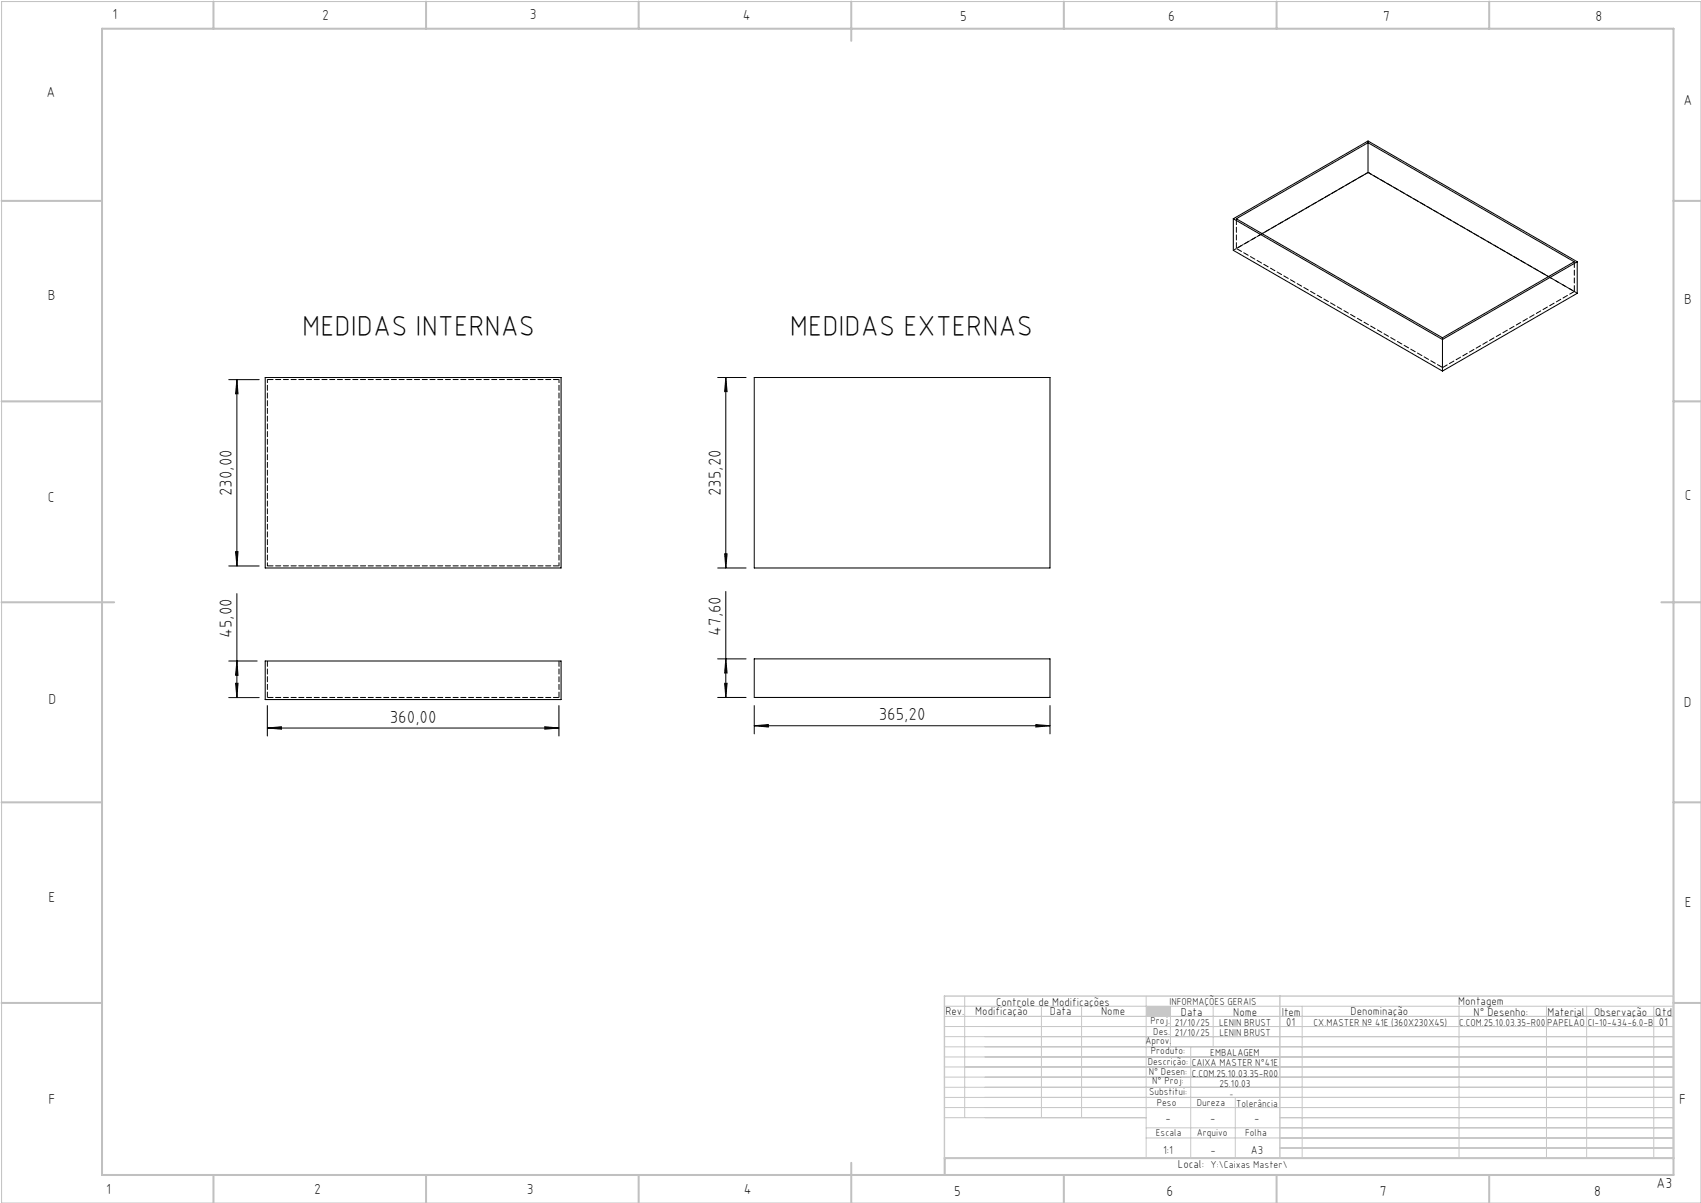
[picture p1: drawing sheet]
<svg xmlns="http://www.w3.org/2000/svg" width="420mm" height="297mm" viewBox="0 0 420 297" stroke-linecap="round" stroke-linejoin="round" font-family="sans-serif">
<path d="M.4 .4h419.6v296.6h-419.6z" fill="none" stroke="#c0c0c0" stroke-width=".25"/>
<g fill="none" stroke="#c0c0c0" stroke-width=".5">
<path d="M25.2 7.1h388v283h-388zM52.7 .4v6.7M105.2 .4v6.7M157.7 .4v6.7M210.2 .4v9.7M262.7 .4v6.7M315.2 .4v6.7M367.7 .4v6.7M.4 49.6h24.8M413.2 49.6h6.8M.4 99.1h24.8M413.2 99.1h6.8"/>
<path d="M.4 148.7h27.8M410.2 148.7h9.8M.4 198.1h24.8M413.2 198.1h6.8M.4 247.6h24.8M413.2 247.6h6.8M52.7 290.1v6.9M105.2 290.1v6.9M157.7 290.1v6.9M210.2 287.1v9.9M262.7 290.1v6.9M315.2 290.1v6.9"/>
<path d="M367.7 290.1v6.9M413.2 285.9h-179.9v4.2"/>
</g>
<g fill="none" stroke="#c3c8d2" stroke-width=".25">
<path d="M233.2 250.9h180M233.2 248.4h180M233.2 253.4h180M233.2 255.9h180M233.2 258.4h180M238.2 245.9v30M257.1 248.4v27.5M267.1 248.4v27.5M283 245.9v40M289 248.4v10M294 258.4v27.5M299.5 248.4v10"/>
<path d="M321.5 248.4v37.5M360.3 248.4v37.5M381.8 248.4v37.5M391.8 248.4v37.5M408.3 248.4v37.5M233.2 260.9h180M233.2 263.4h180M233.2 265.9h180M233.2 268.4h180M233.2 270.9h180M233.2 273.4h180M233.2 275.9h49.8"/>
<path d="M283 278.4h130.2M305 270.9v15M316 275.9h97.2M283 280.9h130.2M316 283.4h97.2"/>
</g>
<path d="M233.2 245.9h180v40h-180zM316 245.9v40" fill="none" stroke="#c3c8d2" stroke-width=".35"/>
<path d="M283 248.4h6v2.5h-6z" fill-rule="evenodd" fill="#c3c8d2"/>
<g fill="none" stroke="#000" stroke-width=".25">
<path d="M337.8 35.2v7.4M304.5 54v7.8l51.7 29.8M304.5 54l51.7 29.8M304.5 54l33.3-19.2 51.6 29.8M305.3 54l32.5-18.8 50.9 29.4-32.5 18.8zM337.8 42.6l44.5 25.7M337.8 42.6l-26.2 15.1M389.4 64.6l-33.2 19.2M389.4 64.6v7.8l-33.2 19.2M56.5 93.7h7.5M58.5 93.7v46M58.5 93.7l.3 3.5h-.6z"/>
<path d="M65.5 93.2h73v47h-73zM177.2 93.2h7M179.2 93.2v47M179.2 93.2l.3 3.5h-.6zM186.2 93.2h73.1v47h-73.1zM356.2 83.8v7.8M56.5 139.7h7.5M58.2 136.2h.6l-.3 3.5zM178.9 136.7h.6l-.3 3.5zM58.5 146.5v25.7M177.2 140.2h7M179.2 146v26.2"/>
<path d="M56.5 163.2h7M56.5 172.2h7.5M58.2 168.7h.6l-.3 3.5zM58.5 163.2l.3 3.5h-.6zM65.5 163.2h73v9.5h-73zM66 179.7l3.5-.3v.6zM66 174.2v7.5M66 179.7h72M134.5 179.4l3.5 .3-3.5 .3zM138 174.2v7.5M177.2 162.7h7M177.2 172.2h7"/>
<path d="M178.9 168.7h.6l-.3 3.5zM179.2 162.7l.3 3.5h-.6zM186.2 179.2l3.5-.3v.6zM186.2 174.2v7M186.2 179.2h73.1M186.2 162.7h73.1v9.5h-73.1zM255.8 178.9l3.5 .3-3.5 .3zM259.3 174.2v7"/>
</g>
<g fill="#000">
<path d="M58.2 136.2h.6l-.3 3.5zM58.5 93.7l.3 3.5h-.6zM178.9 136.7h.6l-.3 3.5zM179.2 93.2l.3 3.5h-.6z"/>
<path d="M58.5 163.2l.3 3.5h-.6zM58.2 168.7h.6l-.3 3.5zM179.2 162.7l.3 3.5h-.6zM178.9 168.7h.6l-.3 3.5z"/>
<path d="M66 179.7l3.5-.3v.6zM134.5 179.4l3.5 .3-3.5 .3zM186.2 179.2l3.5-.3v.6zM255.8 178.9l3.5 .3-3.5 .3z"/>
</g>
<path d="M66 93.7h72M138 139.7h-72M66 163.2v9M66 172.2h72M138 163.2v9" fill="none" stroke="#000" stroke-width=".25" stroke-dasharray="1.3 .6" stroke-dashoffset="-.1"/>
<path d="M337.8 42.6l-33.3 19.2M138 93.7v46M66 139.7v-46" fill="none" stroke="#000" stroke-width=".25" stroke-dasharray="1.3 .6" stroke-dashoffset=".5"/>
<path d="M337.8 34.8v.4M337.8 42.6h.1M356.2 83.4v.4M356.2 90.7l32.5-18.7" fill="none" stroke="#000" stroke-width=".25" stroke-dasharray="1.3 .6"/>
<path d="M305.3 54v7.3M311.6 57.7l-6.3 3.6M305.3 61.3l50.9 29.4M388.7 72l-6.3-3.7M388.7 64.6v7.4" fill="none" stroke="#000" stroke-width=".25" stroke-dasharray="1.3 .6" stroke-dashoffset="-.2"/>
<path d="M389.5 72.4l-51.7-29.8" fill="none" stroke="#000" stroke-width=".25" stroke-dasharray="1.3 .6" stroke-dashoffset=".3"/>
<g font-size="7.1">
<text x="74.6" y="82.9">MEDIDAS INTERNAS</text>
<text x="195" y="82.9">MEDIDAS EXTERNAS</text>
</g>
<g font-size="4.3">
<text x="57.2" y="122.5" transform="rotate(-90 57.2 122.5)">230,00</text>
<text x="177.9" y="122.5" transform="rotate(-90 177.9 122.5)">235,20</text>
<text x="57.2" y="157.5" transform="rotate(-90 57.2 157.5)">45,00</text>
<text x="177.9" y="156.9" transform="rotate(-90 177.9 156.9)">47,60</text>
<text x="96.2" y="178.4">360,00</text>
<text x="217" y="177.9">365,20</text>
</g>
<g font-size="3.6">
<text x="27.8" y="4.8">1</text>
<text x="79.5" y="4.9">2</text>
<text x="130.8" y="4.8">3</text>
<text x="183.4" y="4.9">4</text>
<text x="237.1" y="5.1">5</text>
<text x="288.4" y="5.2">6</text>
<text x="341.5" y="5.1">7</text>
<text x="394" y="5.2">8</text>
<text x="11.5" y="24">A</text>
<text x="415.7" y="25.8">A</text>
<text x="11.8" y="74.1">B</text>
<text x="415.8" y="75.1">B</text>
<text x="11.8" y="124">C</text>
<text x="416" y="123.5">C</text>
<text x="12" y="173.7">D</text>
<text x="415.8" y="174.7">D</text>
<text x="12" y="222.6">E</text>
<text x="416" y="223.9">E</text>
<text x="12" y="272.6">F</text>
<text x="414.6" y="272.6">F</text>
<text x="409" y="293.3">A3</text>
<text x="26.2" y="294.8">1</text>
<text x="77.6" y="294.8">2</text>
<text x="130.1" y="294.8">3</text>
<text x="183.7" y="294.7">4</text>
<text x="235.6" y="295.2">5</text>
<text x="288" y="295.2">6</text>
<text x="340.7" y="295.2">7</text>
<text x="393.6" y="295.2">8</text>
</g>
<g font-size="2.9">
<text x="240.8" y="250.6">Modificação</text>
<text x="259.2" y="250.6">Data</text>
<text x="271.9" y="250.6">Nome</text>
<text x="290.9" y="288.4">Local:</text>
</g>
<g font-size="2.8">
<text x="233.4" y="250.6">Rev.</text>
<text x="246" y="248.4">Controle de Modificações</text>
<text x="291.6" y="250.8">Data</text>
<text x="304.5" y="250.8">Nome</text>
<text x="316.5" y="250.9">Item</text>
<text x="333.5" y="250.5">Denominação</text>
<text x="360.1" y="248.2">Montagem</text>
<text x="363.9" y="250.8">N° Desenho:</text>
<text x="382.1" y="250.8">Material</text>
<text x="393.6" y="250.8">Observação</text>
<text x="408.7" y="250.9">Qtd</text>
<text x="317.6" y="253.3">01</text>
<text x="409.6" y="253.3">01</text>
<text x="287.7" y="276.9">-</text>
<text x="298.8" y="276.9">-</text>
<text x="309.7" y="276.9">-</text>
<text x="287.2" y="284.8">1:1</text>
<text x="298.9" y="284.8">-</text>
<text x="308.8" y="284.8">A3</text>
</g>
<g font-size="2.5">
<text x="288.7" y="248.2">INFORMAÇÕES GERAIS</text>
<text x="282.8" y="257.8">Aprov.</text>
<text x="284.1" y="252.9">Proj.</text>
<text x="284.8" y="255.4">Des.</text>
<text x="290.1" y="255.8">21/10/25</text>
<text x="290.1" y="253.3">21/10/25</text>
<text x="301" y="253.3">LENIN BRUST</text>
<text x="301.1" y="255.8">LENIN BRUST</text>
<text x="324.3" y="253.3">CX.MASTER Nº 41E (360X230X45)</text>
<text x="360.3" y="253.3">C.COM.25.10.03.35-R00</text>
<text x="382" y="253.3">PAPELÃO</text>
<text x="392" y="253.3">CI-10-434-6.0-B</text>
<text x="283.4" y="262.9">Descrição:</text>
<text x="284.2" y="260.3">Produto:</text>
<text x="294.2" y="263.3">CAIXA MASTER N°41E</text>
<text x="298.8" y="260.7">EMBALAGEM</text>
<text x="283.7" y="265.4">N° Desen:</text>
<text x="284.5" y="267.7">N° Proj:</text>
<text x="294.3" y="265.9">C.COM.25.10.03.35-R00</text>
<text x="301.1" y="268.3">25.10.03</text>
<text x="283.7" y="270.4">Substitui:</text>
<text x="285.6" y="273">Peso</text>
<text x="295.5" y="273">Dureza</text>
<text x="305.2" y="273.3">Tolerância</text>
<text x="285.4" y="280.4">Escala</text>
<text x="295.5" y="280.4">Arquivo</text>
<text x="307.5" y="280.4">Folha</text>
<text x="298.9" y="288.4">Y:\Caixas Master\</text>
</g>
<text font-size="2.1" x="303.5" y="270.9">-</text>
</svg>
